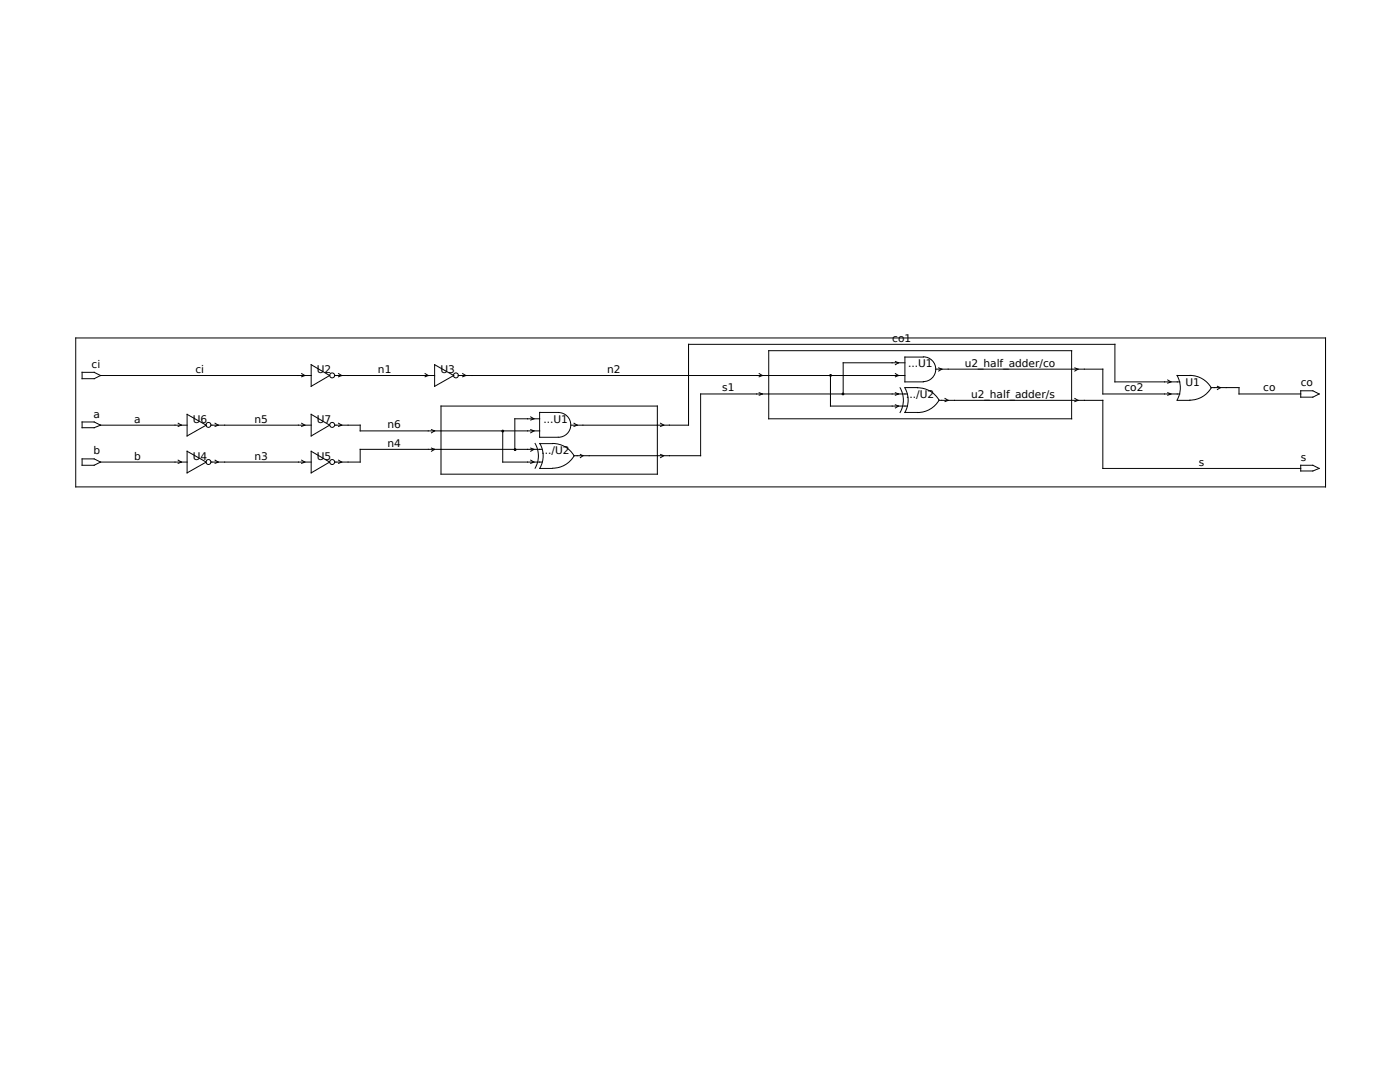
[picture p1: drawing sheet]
<svg xmlns="http://www.w3.org/2000/svg" width="279mm" height="216mm" viewBox="0 0 279 216" stroke-linecap="round" stroke-linejoin="round" font-family="sans-serif">
<g fill="none" stroke="#000" stroke-width=".2">
<path d="M15.1 67.4h249.4v29.8h-249.4zM16.4 74.3h2.4l1.3 .6-1.3 .7h-2.4zM20.1 74.9h42M60.2 74.5l.6 .4-.6 .3M62.1 72.8l3.7 2.1-3.7 2.2zM66.8 74.9h19.9M67.6 74.5l.6 .4-.6 .3M84.8 74.5l.7 .4-.7 .3M86.7 72.8l3.9 2.1-3.9 2.2zM91.4 74.9h89.2M92.3 74.5l.7 .4-.7 .3M151.5 74.5l.6 .4-.6 .3"/>
<path d="M151.5 78.4l.6 .2-.6 .3M153.4 70h60.5v13.6h-60.5zM165.7 74.9v6.1h15.4M178.7 72.1l.6 .3-.6 .4M178.7 74.5l.6 .4-.6 .3M178.7 78.4l.6 .2-.6 .3M179.6 77.4a4.9 4.9 0 0 1 0 4.9M180.6 77.4a4.9 4.9 0 0 1 0 4.9M180.6 77.3h2.5M180.6 72.4h-12.3v6.2M181.1 78.6h-41.3v12.3h-25.2M183.1 77.4a4.9 4.9 0 0 1 4.3 2.4 4.9 4.9 0 0 1-4.3 2.5"/>
<path d="M184.3 71.2h-3.7v5h3.7M184.3 71.2a2.47 2.47 0 0 1 2.5 2.5 2.47 2.47 0 0 1-2.5 2.4M186.7 73.7h33.4v4.9h15.4M187.3 73.4l.7 .3-.7 .3M187.5 79.9h32.6v13.6h39.5M188.6 79.5l.6 .4-.6 .2M214.5 79.5l.6 .4-.6 .2M214.5 73.4l.6 .3-.6 .3M233 75.8l.7 .4-.7 .3M233 78.4l.7 .2-.7 .3M234.9 74.9a4.9 4.9 0 0 1 0 4.9M235 74.9h2.5"/>
<path d="M235 79.9h2.5M235.5 76.2h-13v-7.5h-85.1v16.1h-23.5M237.5 74.9a4.9 4.9 0 0 1 4.2 2.5 4.9 4.9 0 0 1-4.2 2.4M241.7 77.3h5.6v1.3h12.3M243 77.1l.6 .2-.6 .4M259.6 78h2.4l1.3 .6-1.3 .6h-2.4zM16.4 84.2h2.4l1.3 .6-1.3 .5h-2.4zM16.4 91.6h2.4l1.3 .6-1.3 .6h-2.4zM20.1 92.2h17.2M20.1 84.8h17.2M35.6 84.5l.6 .3-.6 .3M35.6 91.8l.6 .4-.6 .3"/>
<path d="M37.3 90l3.8 2.2-3.8 2.2zM37.3 82.7l3.8 2.1-3.8 2.2zM42 92.2h20.1M42 84.8h20.1M42.9 84.5l.7 .3-.7 .3M42.9 91.8l.7 .4-.7 .3M60.2 91.8l.6 .4-.6 .3M60.2 84.5l.6 .3-.6 .3M62.1 90l3.7 2.2-3.7 2.2zM62.1 82.7l3.7 2.1-3.7 2.2zM66.8 84.8h5.1v1.2h35.8M67.6 91.8l.6 .4-.6 .3"/>
<path d="M67.6 84.5l.6 .3-.6 .3M86.1 85.7l.6 .3-.6 .4M86.1 89.4l.6 .3-.6 .3M88 81h43.2v13.6h-43.2zM100.3 86v6.2h7.9M105.9 83.2l.7 .4-.7 .2M105.9 85.7l.7 .3-.7 .4M105.9 89.4l.7 .3-.7 .3M105.9 91.8l.7 .4-.7 .3M106.8 88.5a4.9 4.9 0 0 1 0 4.9M107.7 83.6h-5v6.1M108.2 89.7h-36.3v2.5h-5.1"/>
<path d="M110.2 88.5h-2.5a4.9 4.9 0 0 1 0 4.9l2.5 .1M110.3 88.5a4.9 4.9 0 0 1 4.3 2.5M111.4 82.3h-3.7v4.9h3.7M111.4 82.3a2.47 2.47 0 0 1 2.5 2.5 2.47 2.47 0 0 1-2.5 2.5M114.6 84.5l.6 .3-.6 .3M114.6 91a4.9 4.9 0 0 1-4.3 2.4M115.8 90.7l.5 .2-.5 .4M131.8 90.7l.7 .2-.7 .4M131.8 84.5l.7 .3-.7 .3M178.7 80.8l.6 .2-.6 .4M180.6 82.3h2.5M259.6 92.8h2.4l1.3 .7-1.3 .5h-2.4z"/>
<circle cx="66.3" cy="74.9" r=".49"/>
<circle cx="91" cy="74.9" r=".49"/>
<circle cx="41.6" cy="84.8" r=".49"/>
<circle cx="41.6" cy="92.2" r=".49"/>
<circle cx="66.3" cy="84.8" r=".49"/>
<circle cx="66.3" cy="92.2" r=".49"/>
</g>
<g fill="#000" stroke="#000" stroke-width=".2">
<circle cx="165.8" cy="74.9" r=".18"/>
<circle cx="168.2" cy="78.6" r=".18"/>
<circle cx="100.3" cy="86" r=".18"/>
<circle cx="102.8" cy="89.7" r=".18"/>
</g>
<g font-size="2.1">
<text x="178.1" y="68.2">co1</text>
<text x="18.3" y="73.4">ci</text>
<text x="39" y="74.4">ci</text>
<text x="63.2" y="74.4">U2</text>
<text x="75.4" y="74.4">n1</text>
<text x="87.9" y="74.4">U3</text>
<text x="121.2" y="74.4">n2</text>
<text x="181.2" y="73.3">...U1</text>
<text x="192.5" y="73.2">u2_half_adder/co</text>
<text x="236.6" y="77">U1</text>
<text x="259.6" y="77.1">co</text>
<text x="18.7" y="83.3">a</text>
<text x="144.1" y="78.1">s1</text>
<text x="180.8" y="79.4">.../U2</text>
<text x="193.8" y="79.4">u2_half_adder/s</text>
<text x="224.4" y="78.1">co2</text>
<text x="252.1" y="78.1">co</text>
<text x="26.8" y="84.3">a</text>
<text x="38.5" y="84.3">U6</text>
<text x="50.8" y="84.3">n5</text>
<text x="63.2" y="84.3">U7</text>
<text x="77.3" y="85.5">n6</text>
<text x="77.3" y="89.2">n4</text>
<text x="108.5" y="84.3">...U1</text>
<text x="18.7" y="90.7">b</text>
<text x="26.8" y="91.7">b</text>
<text x="38.5" y="91.7">U4</text>
<text x="50.8" y="91.7">n3</text>
<text x="63.2" y="91.7">U5</text>
<text x="108.1" y="90.6">.../U2</text>
<text x="239.3" y="93">s</text>
<text x="259.6" y="91.9">s</text>
</g>
</svg>
